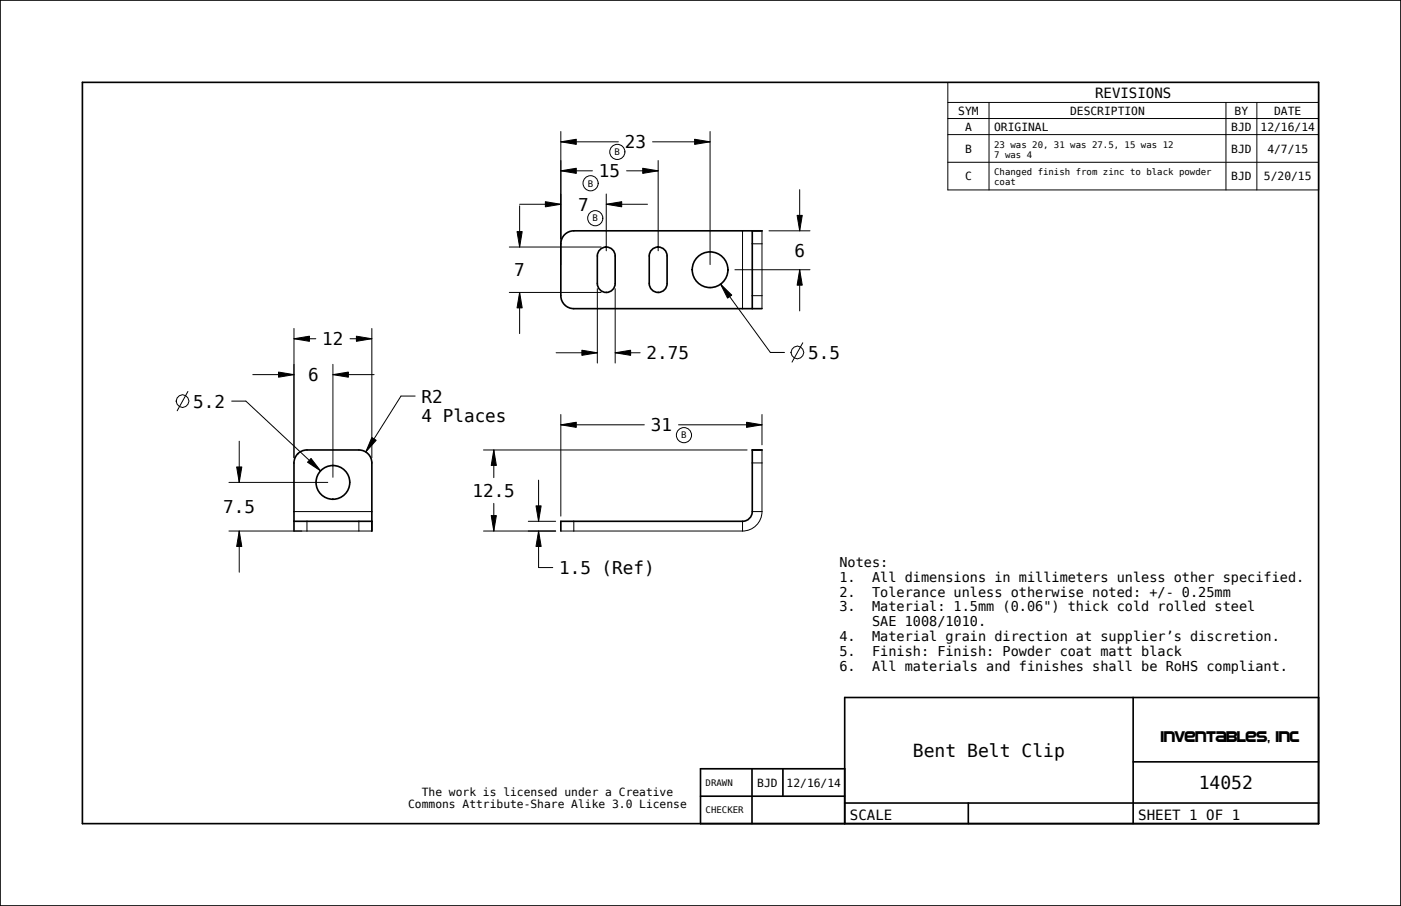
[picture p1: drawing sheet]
<svg xmlns="http://www.w3.org/2000/svg" width="432mm" height="279mm" viewBox="0 0 432 279" stroke-linecap="round" stroke-linejoin="round" font-family="sans-serif">
<g fill="none" stroke="#000" stroke-width=".51">
<path d="M0 0h431.8v279.4h-431.8zM25.4 25.4h381v228.6h-381zM184.7 77.2a2.75 2.75 0 0 1 3.1-.9 2.75 2.75 0 0 1 1.8 2.6v8.5a2.75 2.75 0 0 1-2.7 2.8 2.75 2.75 0 0 1-2.8-2.8v-8.5zM200.7 77.2a2.75 2.75 0 0 1 3.1-.9 2.75 2.75 0 0 1 1.8 2.6v8.5a2.75 2.75 0 0 1-2.7 2.8 2.75 2.75 0 0 1-2.8-2.8v-8.5zM231.9 71.2v24M234.9 71.2h-58a4 4 0 0 0-4 4v16a4 4 0 0 0 4 4h58M234.9 138.8h-3v19a3 3 0 0 1-3 3h-56v3M90.6 163.8v-21a4 4 0 0 1 4-4h16a4 4 0 0 1 4 4v21M90.6 160.8h24M349.2 215.1v38.9M406.4 215.1h-146.1l.1 38.9M231.8 237.1v16.9"/>
<path d="M241.3 237.1v8.4M260.4 237.1h-44.5v16.9M349.2 234.9h57.2M215.9 245.5h44.5M260.3 247.6h146.1M298.4 247.6v6.4"/>
<circle cx="218.9" cy="83.2" r="5.5"/>
<circle cx="102.6" cy="148.8" r="5.2"/>
</g>
<g fill="none" stroke="#000" stroke-width=".31">
<path d="M292.1 25.4h114.3v33.2h-114.3zM292.1 31.6h114.3M292.1 36.6h114.3M304.8 31.6v27M377.9 31.6v27M387.4 31.6v27M172.9 52.7l4.7-.8v1.6zM172.9 43.7l4.7-.8v1.6zM172.9 40.6v41M172.9 52.7h9.7M172.9 43.7h17.7M186.9 59.8v17.5"/>
<path d="M193.1 52.7h9.8M198.1 51.9l4.8 .8-4.8 .8zM201.1 43.7h17.8M202.9 49.5v27.8M214.1 42.9l4.8 .8-4.8 .8zM218.9 40.6v41M246.5 58.5v12.7M292.1 41.5h114.3M292.1 50h114.3M157 76.2h28.3M159.4 71.4h1.5l-.7 4.8zM160.2 63.5v12.7"/>
<path d="M160.2 63h12.7M168.1 62.2l4.8 .8-4.8 .8zM186.9 63l4.7-.8v1.6zM186.9 63h12.7M228.9 71.2v24M231.9 75.2h3M234.9 71.2v24M237 71.2h12.6M245.7 66.4h1.6l-.8 4.8zM157 90.2h28.3M160.2 90.2l.7 4.7h-1.5zM160.2 90.2v12.7"/>
<path d="M184.1 89v23M189.6 89v23M222.1 87.6l3.4 3.4-1.2 .9zM222.1 87.6l15.3 21.1h4.4M226.5 83.2h23.1M231.9 91.2h3M246.5 83.2l.8 4.7h-1.6zM246.5 83.2v12.7M77.9 115.5h12.7M85.8 114.7l4.8 .8-4.8 .8zM90.6 104.5l4.8-.8v1.6zM90.6 101.3v39.9"/>
<path d="M90.6 104.5h6.7M102.6 115.5l4.8-.8v1.6zM102.6 112.4v34.8M102.6 115.5h12.7M107.9 104.5h6.7M109.8 103.7l4.8 .8-4.8 .8zM114.6 101.3v39.9M171.4 108.8h12.7M179.3 108l4.8 .8-4.8 .8zM189.6 108.8l4.8-.8v1.6zM189.6 108.8h7.7M247.4 105.7l-3.3 6"/>
<path d="M57.9 120.7l-3.3 6M71.4 123.7h4.4l23 21.5M73.7 136.1v12.7M114.6 134.9l1.3 .9-3.2 3.6zM128 122.1h-4.4l-10.9 17.3M149 138.8h81.3M152.2 138.8l.8 4.7h-1.6zM152.2 138.8v8.5M172.9 131l4.7-.8v1.6zM172.9 127.8v31.4M172.9 131h25.7M209.1 131h25.8"/>
<path d="M230.1 130.2l4.8 .8-4.8 .8zM234.9 127.8v9.4M234.9 138.8v19M70.6 148.8h30.4M72.9 144h1.6l-.8 4.8zM90.6 157.8h24M95.9 141.4l2.9 3.8-4-2.7zM151.4 159h1.6l-.8 4.8zM152.2 155.2v8.6M165.2 156h1.6l-.8 4.8zM166 148.1v12.7M231.9 157.8h3"/>
<path d="M231.9 142.8h3M234.9 157.8a6 6 0 0 1-6 6M70.6 163.8h44M73.7 163.8l.8 4.7h-1.6zM73.7 163.8v12.7M94.6 160.8v3M110.6 160.8v3M149 163.8h22.3M162.8 160.8h8.5M166 163.8l.8 4.7h-1.6zM166 163.8v11.2h4.4M172.9 163.8h56"/>
<path d="M176.9 160.8v3M228.9 160.8v3"/>
<circle cx="245.7" cy="108.7" r="1.95"/>
<circle cx="56.2" cy="123.7" r="1.95"/>
</g>
<g fill="#000">
<path d="M172.9 52.7l4.7-.8v1.6zM172.9 43.7l4.7-.8v1.6zM198.1 51.9l4.8 .8-4.8 .8zM214.1 42.9l4.8 .8-4.8 .8zM159.4 71.4h1.5l-.7 4.8zM168.1 62.2l4.8 .8-4.8 .8zM186.9 63l4.7-.8v1.6zM245.7 66.4h1.6l-.8 4.8zM160.2 90.2l.7 4.7h-1.5zM222.1 87.6l3.4 3.4-1.2 .9zM246.5 83.2l.8 4.7h-1.6zM85.8 114.7l4.8 .8-4.8 .8z"/>
<path d="M90.6 104.5l4.8-.8v1.6zM102.6 115.5l4.8-.8v1.6zM109.8 103.7l4.8 .8-4.8 .8zM179.3 108l4.8 .8-4.8 .8zM189.6 108.8l4.8-.8v1.6zM114.6 134.9l1.3 .9-3.2 3.6zM152.2 138.8l.8 4.7h-1.6zM172.9 131l4.7-.8v1.6zM230.1 130.2l4.8 .8-4.8 .8zM72.9 144h1.6l-.8 4.8zM95.9 141.4l2.9 3.8-4-2.7zM73.7 163.8l.8 4.7h-1.6z"/>
<path d="M151.4 159h1.6l-.8 4.8zM165.2 156h1.6l-.8 4.8zM166 163.8l.8 4.7h-1.6z"/>
</g>
<!-- layer: BALLOONS -->
<g fill="none" stroke="#000" stroke-width=".31">
<circle cx="182" cy="56.5" r="2.34"/>
<circle cx="190.3" cy="46.8" r="2.34"/>
<circle cx="183.5" cy="67.3" r="2.34"/>
<circle cx="210.8" cy="134.2" r="2.34"/>
</g>
<g font-size="5.6">
<text x="281.3" y="233.4">Bent Belt Clip</text>
<text x="369.4" y="243.3">14052</text>
</g>
<g font-size="5.4">
<text x="192.6" y="45.7">23</text>
<text x="184.6" y="54.7">15</text>
<text x="178.2" y="65">7</text>
<text x="244.8" y="79.2">6</text>
<text x="158.5" y="85.2">7</text>
<text x="99.3" y="106.5">12</text>
<text x="199.3" y="110.8">2.75</text>
<text x="249.1" y="110.7">5.5</text>
<text x="95" y="117.5">6</text>
<text x="59.6" y="125.7">5.2</text>
<text x="129.9" y="124.1">R2</text>
<text x="129.9" y="130.1">4 Places</text>
<text x="200.6" y="133">31</text>
<text x="145.6" y="153.3">12.5</text>
<text x="68.8" y="158.3">7.5</text>
<text x="172.3" y="177">1.5 (Ref)</text>
</g>
<text font-size="5" x="357.6" y="228.8">Inventables, Inc</text>
<g font-size="4.3">
<text x="337.5" y="30.1">REVISIONS</text>
<text x="261.9" y="252.8">SCALE</text>
<text x="350.8" y="252.8">SHEET 1 OF 1</text>
</g>
<g font-size="4.2">
<text x="258.7" y="174.8">Notes:</text>
<text x="258.7" y="179.4">1.</text>
<text x="268.8" y="179.4">All dimensions in millimeters unless other specified.</text>
<text x="258.7" y="184">2.</text>
<text x="268.8" y="184">Tolerance unless otherwise noted: +/- 0.25mm</text>
<text x="258.7" y="188.5">3.</text>
<text x="268.8" y="188.5">Material: 1.5mm (0.06&quot;) thick cold rolled steel</text>
<text x="258.7" y="197.7">4.</text>
<text x="268.8" y="193.1">SAE 1008/1010.</text>
<text x="268.8" y="197.7">Material grain direction at supplier’s discretion.</text>
<text x="258.7" y="202.3">5.</text>
<text x="268.8" y="202.3">Finish: Finish: Powder coat matt black</text>
<text x="258.7" y="206.8">6.</text>
<text x="268.8" y="206.8">All materials and finishes shall be RoHS compliant.</text>
</g>
<g font-size="3.5">
<text x="295.3" y="35.3">SYM</text>
<text x="329.8" y="35.3">DESCRIPTION</text>
<text x="380.5" y="35.3">BY</text>
<text x="392.7" y="35.3">DATE</text>
<text x="297.4" y="40.3">A</text>
<text x="306.4" y="40.3">ORIGINAL</text>
<text x="379.5" y="40.3">BJD</text>
<text x="388.5" y="40.3">12/16/14</text>
<text x="297.4" y="47">B</text>
<text x="379.5" y="47">BJD</text>
<text x="390.6" y="47">4/7/15</text>
<text x="297.4" y="55.6">C</text>
<text x="379.5" y="55.6">BJD</text>
<text x="389.6" y="55.6">5/20/15</text>
<text x="130" y="245.3">The work is licensed under a Creative</text>
<text x="233.4" y="242.6">BJD</text>
<text x="242.4" y="242.6">12/16/14</text>
<text x="125.8" y="249.1">Commons Attribute-Share Alike 3.0 License</text>
</g>
<g font-size="2.8">
<text x="189.4" y="47.9">B</text>
<text x="306.4" y="45.5">23 was 20, 31 was 27.5, 15 was 12</text>
<text x="306.4" y="48.6">7 was 4</text>
<text x="181.2" y="57.5">B</text>
<text x="306.4" y="54.1">Changed finish from zinc to black powder</text>
<text x="306.4" y="57.1">coat</text>
<text x="182.6" y="68.3">B</text>
<text x="210" y="135.2">B</text>
<text x="217.5" y="242.3">DRAWN</text>
<text x="217.5" y="250.8">CHECKER</text>
</g>
</svg>
